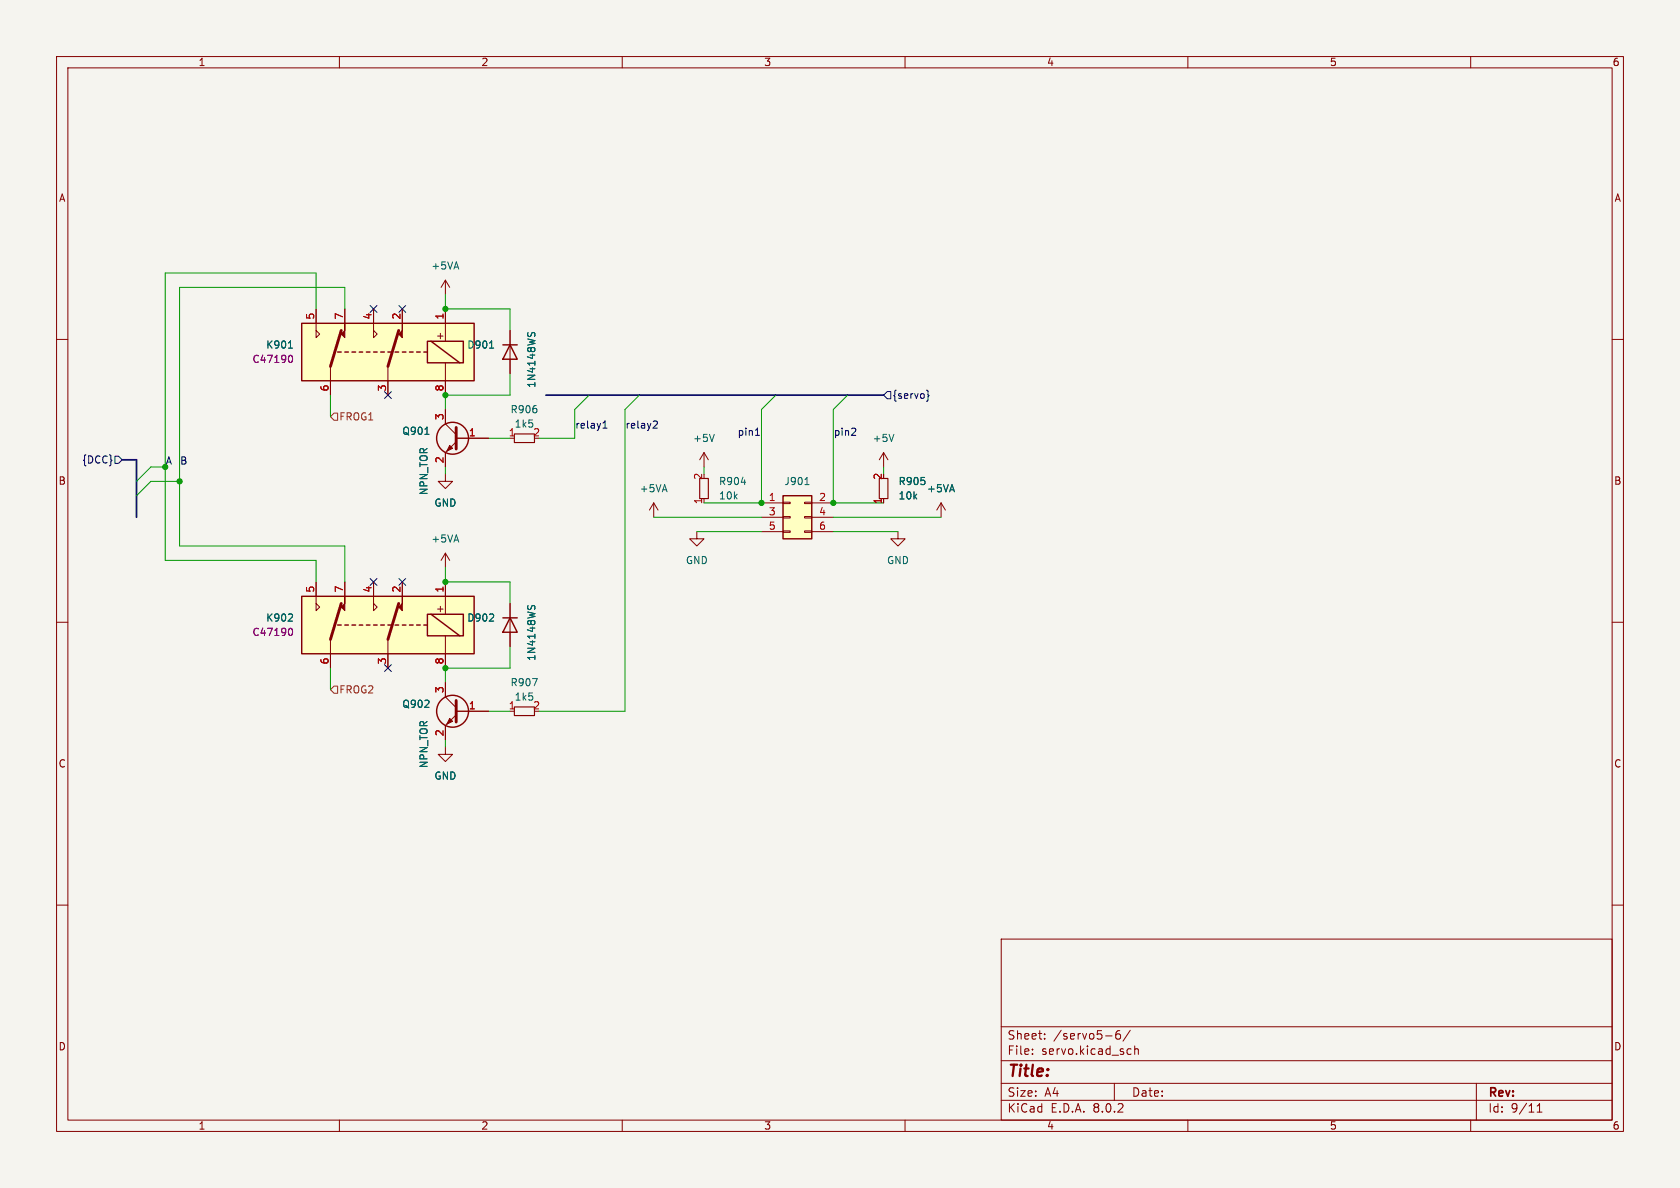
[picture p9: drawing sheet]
<svg xmlns="http://www.w3.org/2000/svg" width="297mm" height="210mm" viewBox="0 0 297 210" stroke-linecap="round" stroke-linejoin="round" font-family="sans-serif">
<path d="M0 0h297v210h-297z" fill="#f5f4ef" stroke="#f5f4ef" stroke-width=".18"/>
<g fill="none" stroke="#840000" stroke-width=".18">
<path d="M10 10h277v190h-277zM12 12h273v186h-273zM60 10v2M110 10v2M160 10v2M210 10v2M260 10v2M10 60h2M90.2 58.4v7.6M285 60h2M78.7 72.4v2.5l1.9 1.9M80.6 78.1l-1.9 1.9v2.6"/>
<path d="M80.6 77.5h5.8M124.5 80l-.8 1.3M124.5 80v2.6M124.5 80l.7 1.3M156.2 80l-.8 1.3M156.2 80v2.6M156.2 80l.8 1.3M158.7 94v1.3h1.3l-1.3 1.2-1.2-1.2h1.2M166.4 88.9l.7 1.3M166.4 88.9v2.5M166.4 88.9l-.8 1.3M10 110h2"/>
<path d="M285 110h2M10 160h2M285 160h2M177 166h108v32h-108zM60 198v2M110 198v2M160 198v2M177 194.5h108M177 191.5h108M177 187.5h108M177 181.5h108M182.5 186.3v.1"/>
<path d="M182.5 185.5v.1M184.7 183.6v.1M184.7 182.8v.1M195.5 183.1h1.1M197 191.5v3M198 182.2a.59 .59 0 0 0-.8 .6v.6l.2 .2 .4 .1 .2-.1 .1-.5-.1-.3h-.5l-.3 .3M199.5 185.4l.5 .1M199.8 182.1l-1.3 2M200 186.3l-.5 .1M200.6 185.5l.2-.1 .4 .1v.9M200.6 184.9v1.5M210 198v2"/>
<path d="M260 198v2M261 191.5v6.5M271.7 196.6h.9M271.7 195.5l.5-.4v1.5"/>
</g>
<path d="M93.4 58.8l-.1 .5M93.9 59.3l.1-.4 .3-.1 .3 .2v.3M75.1 76.8h.7M86.6 61.5h.7M126.3 76.8l-.4 1.2M158 76.8l-.4 1.2" fill="none" stroke="#006464" stroke-width=".18"/>
<path d="M90.9 76.7h3.6v1.5h-3.6z" fill="none" stroke="#840000" stroke-width=".2"/>
<g fill="none" stroke="#840000" stroke-width=".25">
<path d="M88.9 61h2.5M90.2 61l1.2 2.5h-2.5z"/>
<circle cx="80" cy="77.5" r="2.82"/>
</g>
<path d="M80.6 75.6v3.8" fill="none" stroke="#840000" stroke-width=".51"/>
<path d="M79.5 78.7l.5 .5-1 .6z" fill="#840000" stroke="#840000" stroke-width=".18"/>
<path d="M53.3 105.4h30.5v10.2h-30.5z" fill="#ffffc2"/>
<g fill="none" stroke="#840000" stroke-width=".25">
<path d="M53.3 105.4h30.5v10.2h-30.5zM59.7 110.5h.6M61 110.5h.6M62.2 110.5h.7M63.5 110.5h.6M64.8 110.5h.6M66 110.5h.7M67.3 110.5h.6M68.6 110.5h.6M69.8 110.5h.7M71.1 110.5h.7M72.4 110.5h.6"/>
<path d="M73.7 110.5h.6M74.9 110.5h.7M75.6 108.6h6.3v3.8h-6.3zM76.2 108.6l5.1 3.8"/>
</g>
<path d="M78.7 83.8v1.3h-1.2l1.2 1.3 1.3-1.3h-1.3M55.9 102.9v5.1l.6-.7-.6-.6M58.4 113v5.1M61 102.9v2.5M66 102.9v5.1l.7-.7-.7-.6M68.6 113v5.1M71.1 102.9v2.5M78.7 102.9v5.7M78.7 112.4v5.7" fill="none" stroke="#840000" stroke-width=".18"/>
<path d="M60.3 106.7l-1.9 6.3M70.5 106.7l-1.9 6.3" fill="none" stroke="#840000" stroke-width=".51"/>
<g fill="#840000" stroke="#840000" stroke-width=".18">
<path d="M71.1 105.4v2.6l-.6-.7 .6-.6z"/>
<path d="M61 105.4v2.6l-.7-.7 .7-.6z"/>
</g>
<path d="M51.6 108.6l.1 .2v.3l-.8 .7h.8" fill="none" stroke="#006464" stroke-width=".18"/>
<path d="M51.2 111.1h.1a.68 .68 0 0 1 .4 .6 .68 .68 0 0 1-.4 .6h-.1" fill="none" stroke="#840084" stroke-width=".18"/>
<path d="M138.4 87.6h5.1v7.7h-5.1z" fill="#ffffc2"/>
<g fill="none" stroke="#840000" stroke-width=".18">
<path d="M78.7 97.8l-.7 1.3M78.7 97.8v2.5M78.7 97.8l.8 1.3M134.6 88.9h3.8M134.6 91.4h3.8M134.6 94h3.8M138.4 93.9h1.3v.2h-1.3zM138.4 91.3h1.3v.3h-1.3zM138.4 88.8h1.3v.2h-1.3zM142.2 93.9h1.3v.2h-1.3zM142.2 91.3h1.3v.3h-1.3zM142.2 88.8h1.3v.2h-1.3z"/>
<path d="M143.5 88.9h3.8M143.5 91.4h3.8M143.5 94h3.8"/>
</g>
<path d="M138.4 87.6h5.1v7.7h-5.1z" fill="none" stroke="#840000" stroke-width=".25"/>
<path d="M142.3 85.7h.7" fill="none" stroke="#006464" stroke-width=".18"/>
<path d="M155.4 84.6h1.6v3.5h-1.6z" fill="none" stroke="#840000" stroke-width=".2"/>
<path d="M53.3 57.2h30.5v10.1h-30.5z" fill="#ffffc2"/>
<g fill="none" stroke="#840000" stroke-width=".25">
<path d="M53.3 57.2h30.5v10.1h-30.5zM59.7 62.2h.6M61 62.2h.6M62.2 62.2h.7M63.5 62.2h.6M64.8 62.2h.6M66 62.2h.7M67.3 62.2h.6M68.6 62.2h.6M69.8 62.2h.7M71.1 62.2h.7M72.4 62.2h.6"/>
<path d="M73.7 62.2h.6M74.9 62.2h.7M75.6 60.3h6.3v3.8h-6.3zM76.2 60.3l5.1 3.8M88.9 109.2h2.5M90.2 109.2l1.2 2.6h-2.5z"/>
<circle cx="80" cy="125.7" r="2.82"/>
</g>
<g fill="none" stroke="#840000" stroke-width=".18">
<path d="M55.9 54.6v5.1l.6-.6-.6-.7M61 54.6v2.6M66 54.6v5.1l.7-.6-.7-.7M71.1 54.6v2.6M78.7 49.5v2.6M78.7 54.6v5.7M78.7 49.5l-.7 1.3M78.7 49.5l.8 1.3M90.2 58.4v2.6M58.4 64.8v5.1M68.6 64.8v5.1M78.7 64.1v5.8"/>
<path d="M78.7 72.4v2.5M80.6 77.5h5.8M90.2 63.5v2.5M78.7 80v2.6M115.6 88.9l-.8 1.3M115.6 88.9v2.5M115.6 88.9l.7 1.3M123.2 94v1.3h-1.3l1.3 1.2 1.3-1.2h-1.3M55.9 102.9v2.5M58.4 115.6v2.5M61 102.9v2.5M66 102.9v2.5"/>
<path d="M68.6 115.6v2.5M71.1 102.9v2.5M78.7 102.9v2.5M78.7 115.6v2.5M90.2 106.7v7.6M78.7 132.1v1.3h-1.2l1.2 1.2 1.3-1.2h-1.3M78.7 120.7v2.5l1.9 1.9M80.6 126.4l-1.9 1.9v2.5M80.6 125.7h5.8"/>
</g>
<path d="M60.3 58.4l-1.9 6.4M70.5 58.4l-1.9 6.4M80.6 123.8v3.8" fill="none" stroke="#840000" stroke-width=".51"/>
<g fill="#840000" stroke="#840000" stroke-width=".18">
<path d="M71.1 57.2v2.5l-.6-.6 .6-.7z"/>
<path d="M61 57.2v2.5l-.7-.6 .7-.7z"/>
<path d="M79.5 127l.5 .5-1 .5z"/>
</g>
<path d="M93.4 58.8l-.1 .5M93.9 59.3l.1-.4 .3-.1 .3 .2v.3M51 61.5h.7M75.1 76.8h.7M86.6 61.5h.7M131 85.2h.8M51.6 108.6l.1 .2v.3l-.8 .7h.8M93.4 107l-.1 .5M93.9 107.5l.1-.3 .3-.2 .3 .3v.3M94.1 120h.9l-.6 1.2" fill="none" stroke="#006464" stroke-width=".18"/>
<path d="M51.2 62.9l.1-.1a.68 .68 0 0 1 .4 .6 .68 .68 0 0 1-.4 .7l-.1-.1M51.2 111.1h.1a.68 .68 0 0 1 .4 .6 .68 .68 0 0 1-.4 .6h-.1" fill="none" stroke="#840084" stroke-width=".18"/>
<path d="M123.7 84.6h1.5v3.5h-1.5zM90.9 125h3.6v1.5h-3.6z" fill="none" stroke="#840000" stroke-width=".2"/>
<path d="M59.1 73h.6v1.3h-.6l-.7-.6zM59.1 121.3h.6v1.3h-.6l-.7-.7z" fill="none" stroke="#725600" stroke-width=".18"/>
<g fill="none" stroke="#000084" stroke-width=".18">
<path d="M65.4 54l1.2 1.2M66.6 54l-1.2 1.2M70.5 54l1.2 1.2M71.7 54l-1.2 1.2M68 69.2l1.2 1.3M69.2 69.2l-1.2 1.3M156.8 69.2h.7v1.3h-.7l-.6-.6zM163.8 69l.3 .2v.6l.1 .1-.1 .2v.6l-.3 .2M20.3 80.6h.7l.6 .7-.6 .6h-.7zM65.4 102.3l1.2 1.2M66.6 102.3l-1.2 1.2M68 117.5l1.2 1.2"/>
<path d="M69.2 117.5l-1.2 1.2M70.5 102.3l1.2 1.2M71.7 102.3l-1.2 1.2"/>
</g>
<path d="M106.6 75.7h.7M106.6 74.8l.4-.4v1.3M115.7 74.4l.4 .1 .1 .3-.8 .9h.8M133.6 77h.7M151.2 75.7l.1 .2-.1 .3-.7 .8h.8" fill="none" stroke="#0f0f0f" stroke-width=".18"/>
<path d="M96.5 69.9h59.7M21.6 81.3h2.5v10.1" fill="none" stroke="#000084" stroke-width=".3"/>
<g fill="none" stroke="#009600" stroke-width=".18">
<path d="M55.9 54.6v-6.3h-26.7v50.8h26.7v3.8M61 54.6v-3.8h-29.3v45.7h29.3v6.4M78.7 52.1v2.5h11.5v3.8M58.4 69.9v3.8M86.4 77.5h3.8M90.2 66v3.9h-11.5v2.5M104.1 69.9l-2.5 2.5v5.1h-6.4M113 69.9l-2.5 2.5v53.3h-15.3M137.2 69.9l-2.6 2.5v16.5h-10.1M149.9 69.9l-2.6 2.5v16.5h8.9M29.2 82.6h-2.5l-2.6 2.5M31.7 85.1h-5l-2.6 2.5"/>
<path d="M78.7 82.6v1.2M115.6 91.4h19M123.2 94h11.4M124.5 82.6v1.2M147.3 94h11.4M147.3 91.4h19.1M156.2 82.6v1.2M58.4 118.1v3.8M78.7 100.3v2.6h11.5v3.8M90.2 114.3v3.8h-11.5v2.6M78.7 130.8v1.3M86.4 125.7h3.8"/>
</g>
<g fill="#009600" stroke="#009600" stroke-width=".18">
<circle cx="78.7" cy="69.9" r=".46"/>
<circle cx="78.7" cy="102.9" r=".46"/>
<circle cx="31.7" cy="85.1" r=".46"/>
<circle cx="29.2" cy="82.6" r=".46"/>
<circle cx="78.7" cy="118.1" r=".46"/>
<circle cx="134.6" cy="88.9" r=".46"/>
<circle cx="147.3" cy="88.9" r=".46"/>
<circle cx="78.7" cy="54.6" r=".46"/>
</g>
<text font-size="2.8" fill="#840000" x="178" y="190.9">Title:</text>
<g font-size="2.1" fill="#840000">
<text x="178" y="184">Sheet:</text>
<text x="186.2" y="184">/servo5-6/</text>
<text x="178" y="186.7">File:</text>
<text x="184.1" y="186.7">servo.kicad_sch</text>
<text x="178" y="196.9">KiCad</text>
<text x="178" y="194.1">Size:</text>
<text x="184.7" y="194.1">A4</text>
<text x="185.7" y="196.9">E.D.A.</text>
<text x="193.3" y="196.9">8.0.2</text>
<text x="200" y="194.1">Date:</text>
<text x="263" y="194.3">Rev:</text>
<text x="263" y="196.9">Id:</text>
<text x="267.1" y="196.9">9/11</text>
</g>
<g font-size="1.8" fill="#840000">
<text x="35" y="11.9">1</text>
<text x="85" y="11.9">2</text>
<text x="135" y="11.9">3</text>
<text x="185" y="11.9">4</text>
<text x="235" y="11.9">5</text>
<text x="285" y="11.9">6</text>
<text x="10.3" y="35.9">A</text>
<text x="285.3" y="35.9">A</text>
<text x="77" y="60.2">+</text>
<text x="10.3" y="85.9">B</text>
<text x="285.3" y="85.9">B</text>
<text x="77" y="108.4">+</text>
<text x="10.3" y="135.9">C</text>
<text x="285.3" y="135.9">C</text>
<text x="10.3" y="185.9">D</text>
<text x="285.3" y="185.9">D</text>
<text x="35" y="199.9">1</text>
<text x="85" y="199.9">2</text>
<text x="135" y="199.9">3</text>
<text x="185" y="199.9">4</text>
<text x="235" y="199.9">5</text>
<text x="285" y="199.9">6</text>
</g>
<g font-size="1.8" fill="#006464">
<text x="76.2" y="47.9">+5VA</text>
<text x="47" y="61.8">K901</text>
<text x="82.5" y="61.8">D901</text>
<text x="94.8" y="68.7" transform="rotate(-90 94.8 68.7)">1N4148WS</text>
<text x="71" y="77.1">Q901</text>
<text x="90.2" y="73.3">R906</text>
<text x="90.9" y="75.8">1k5</text>
<text x="94.2" y="77.2">2</text>
<text x="122.4" y="78.3">+5V</text>
<text x="154.2" y="78.3">+5V</text>
<text x="75.8" y="87.6" transform="rotate(-90 75.8 87.6)">NPN_TOR</text>
<text x="76.7" y="89.8">GND</text>
<text x="113" y="87.2">+5VA</text>
<text x="127" y="86">R904</text>
<text x="127" y="88.5">10k</text>
<text x="138.6" y="86">J901</text>
<text x="158.8" y="86">R905</text>
<text x="158.8" y="88.5">10k</text>
<text x="163.8" y="87.2">+5VA</text>
<text x="76.2" y="96.1">+5VA</text>
<text x="121.2" y="99.9">GND</text>
<text x="156.7" y="99.9">GND</text>
<text x="47" y="110.1">K902</text>
<text x="82.5" y="110.1">D902</text>
<text x="94.8" y="116.9" transform="rotate(-90 94.8 116.9)">1N4148WS</text>
<text x="71" y="125.3">Q902</text>
<text x="90.2" y="121.5">R907</text>
<text x="90.9" y="124.1">1k5</text>
<text x="94.2" y="125.5">2</text>
<text x="75.8" y="135.9" transform="rotate(-90 75.8 135.9)">NPN_TOR</text>
<text x="76.7" y="138">GND</text>
</g>
<g font-size="1.8" fill="#a90000">
<text x="55.6" y="56.6" transform="rotate(-90 55.6 56.6)">5</text>
<text x="60.7" y="56.6" transform="rotate(-90 60.7 56.6)">7</text>
<text x="65.8" y="56.6" transform="rotate(-90 65.8 56.6)">4</text>
<text x="70.9" y="56.6" transform="rotate(-90 70.9 56.6)">2</text>
<text x="78.5" y="56.6" transform="rotate(-90 78.5 56.6)">1</text>
<text x="58.2" y="69.3" transform="rotate(-90 58.2 69.3)">6</text>
<text x="68.3" y="69.3" transform="rotate(-90 68.3 69.3)">3</text>
<text x="78.5" y="69.3" transform="rotate(-90 78.5 69.3)">8</text>
<text x="78.5" y="74.4" transform="rotate(-90 78.5 74.4)">3</text>
<text x="82.8" y="77.2">1</text>
<text x="89.8" y="77.2">1</text>
<text x="78.5" y="82" transform="rotate(-90 78.5 82)">2</text>
<text x="124.2" y="89.2" transform="rotate(-90 124.2 89.2)">1</text>
<text x="124.2" y="84.9" transform="rotate(-90 124.2 84.9)">2</text>
<text x="135.8" y="88.6">1</text>
<text x="144.7" y="88.6">2</text>
<text x="156" y="89.2" transform="rotate(-90 156 89.2)">1</text>
<text x="156" y="84.9" transform="rotate(-90 156 84.9)">2</text>
<text x="135.8" y="91.2">3</text>
<text x="135.8" y="93.7">5</text>
<text x="144.7" y="91.2">4</text>
<text x="144.7" y="93.7">6</text>
<text x="55.6" y="104.8" transform="rotate(-90 55.6 104.8)">5</text>
<text x="60.7" y="104.8" transform="rotate(-90 60.7 104.8)">7</text>
<text x="65.8" y="104.8" transform="rotate(-90 65.8 104.8)">4</text>
<text x="70.9" y="104.8" transform="rotate(-90 70.9 104.8)">2</text>
<text x="78.5" y="104.8" transform="rotate(-90 78.5 104.8)">1</text>
<text x="58.2" y="117.5" transform="rotate(-90 58.2 117.5)">6</text>
<text x="68.3" y="117.5" transform="rotate(-90 68.3 117.5)">3</text>
<text x="78.5" y="117.5" transform="rotate(-90 78.5 117.5)">8</text>
<text x="78.5" y="122.6" transform="rotate(-90 78.5 122.6)">3</text>
<text x="82.8" y="125.5">1</text>
<text x="89.8" y="125.5">1</text>
<text x="78.5" y="130.2" transform="rotate(-90 78.5 130.2)">2</text>
</g>
<g font-size="1.8" fill="#840084">
<text x="44.5" y="64.4">C47190</text>
<text x="44.5" y="112.6">C47190</text>
</g>
<g font-size="1.8" fill="#000084">
<text x="157.7" y="70.7">{servo}</text>
<text x="14.4" y="82.1">{DCC}</text>
</g>
<g font-size="1.8" fill="#725600">
<text x="59.9" y="74.5">FROG1</text>
<text x="59.9" y="122.8">FROG2</text>
</g>
<g font-size="1.8" fill="#0f0f0f">
<text x="101.6" y="75.9">relay1</text>
<text x="110.5" y="75.9">relay2</text>
<text x="130.3" y="77.1">pin1</text>
<text x="147.3" y="77.1">pin2</text>
<text x="29.2" y="82.2">A</text>
<text x="31.7" y="82.2">B</text>
</g>
</svg>
